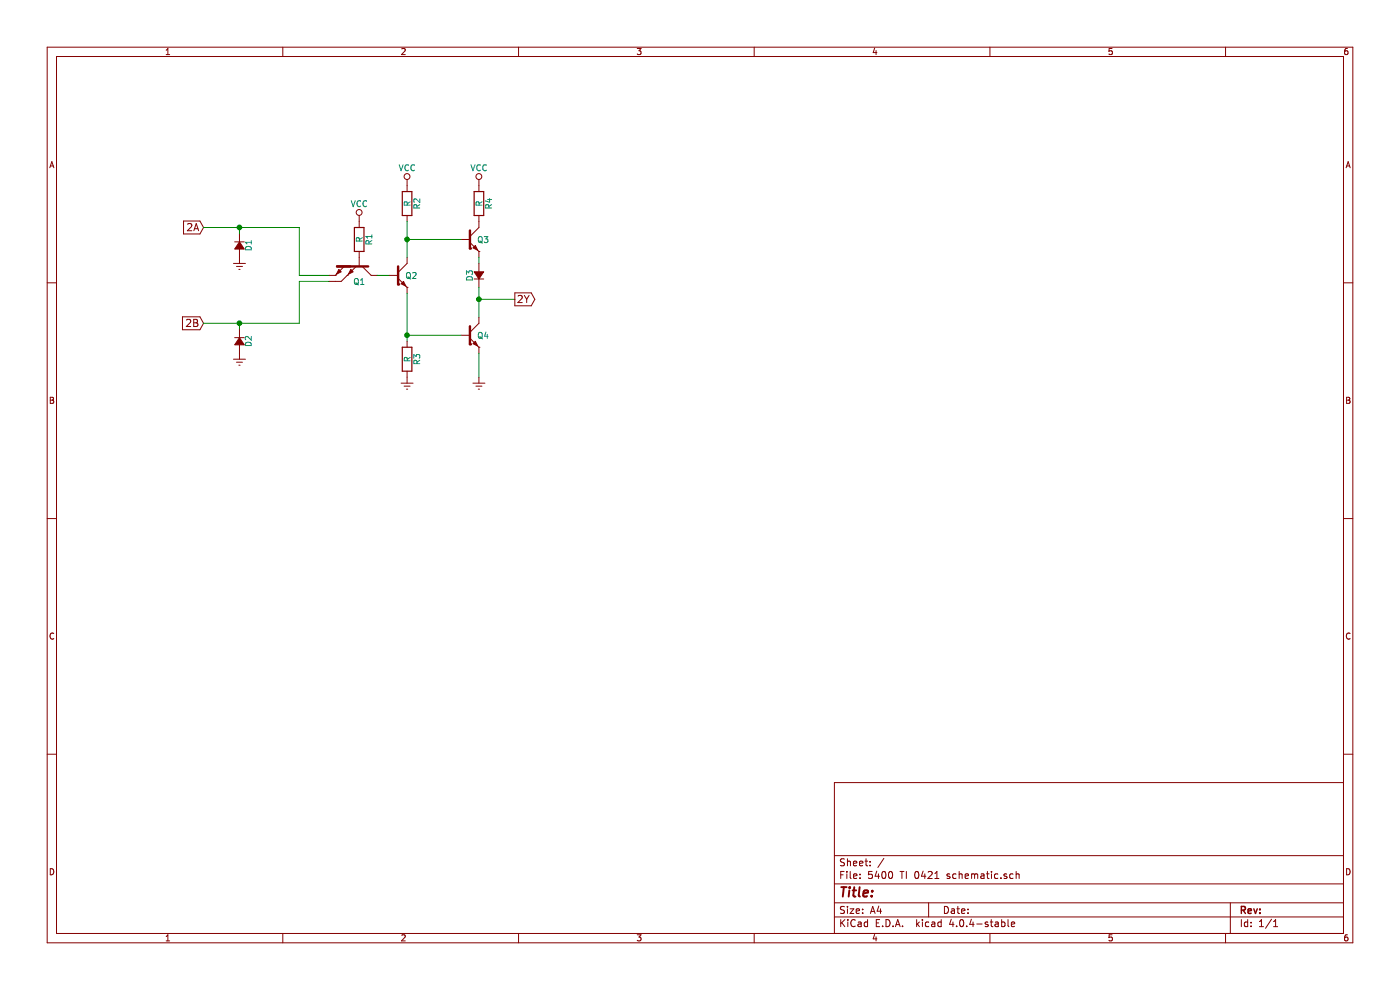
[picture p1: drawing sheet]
EESchema Schematic File Version 2
LIBS:power
LIBS:device
LIBS:transistors
LIBS:conn
LIBS:linear
LIBS:regul
LIBS:74xx
LIBS:cmos4000
LIBS:adc-dac
LIBS:memory
LIBS:xilinx
LIBS:microcontrollers
LIBS:dsp
LIBS:microchip
LIBS:analog_switches
LIBS:motorola
LIBS:texas
LIBS:intel
LIBS:audio
LIBS:interface
LIBS:digital-audio
LIBS:philips
LIBS:display
LIBS:cypress
LIBS:siliconi
LIBS:opto
LIBS:atmel
LIBS:contrib
LIBS:valves
LIBS:project5474
EELAYER 25 0
EELAYER END
$Descr A4 11693 8268
encoding utf-8
Sheet 1 1
Title ""
Date ""
Rev ""
Comp ""
Comment1 ""
Comment2 ""
Comment3 ""
Comment4 ""
$EndDescr
Text GLabel 1700 1900 0    60   Input ~ 0
2A
Text GLabel 1700 2700 0    60   Input ~ 0
2B
$Comp
L D_Small D1
U 1 1
P 2000 2050
F 0 "D1" H 1950 2130 50  0000 L CNN
F 1 "D_Small" H 1850 1970 50  0001 L CNN
F 2 "" V 2000 2050 50  0000 C CNN
F 3 "" V 2000 2050 50  0000 C CNN
	1    2000 2050
	0    1    1    0   
$EndComp
$Comp
L D_Small D2
U 1 1
P 2000 2850
F 0 "D2" H 1950 2930 50  0000 L CNN
F 1 "D_Small" H 1850 2770 50  0001 L CNN
F 2 "" V 2000 2850 50  0000 C CNN
F 3 "" V 2000 2850 50  0000 C CNN
	1    2000 2850
	0    1    1    0   
$EndComp
$Comp
L GNDREF #PWR?
U 1 1
P 2000 2150
F 0 "#PWR?" H 2000 1900 50  0001 C CNN
F 1 "GNDREF" H 2000 2000 50  0001 C CNN
F 2 "" H 2000 2150 50  0000 C CNN
F 3 "" H 2000 2150 50  0000 C CNN
	1    2000 2150
	1    0    0    -1  
$EndComp
$Comp
L GNDREF #PWR?
U 1 1
P 2000 2950
F 0 "#PWR?" H 2000 2700 50  0001 C CNN
F 1 "GNDREF" H 2000 2800 50  0001 C CNN
F 2 "" H 2000 2950 50  0000 C CNN
F 3 "" H 2000 2950 50  0000 C CNN
	1    2000 2950
	1    0    0    -1  
$EndComp
Wire Wire Line
	1700 1900 2500 1900
Wire Wire Line
	2000 1900 2000 1950
Connection ~ 2000 1900
Wire Wire Line
	1700 2700 2500 2700
Wire Wire Line
	2000 2700 2000 2750
Connection ~ 2000 2700
$Comp
L Q_NPN_double_emitter Q1
U 1 1
P 3000 2200
F 0 "Q1" V 3150 2250 50  0000 R CNN
F 1 "Q_NPN_double_emitter" H 3330 2530 50  0001 R CNN
F 2 "" H 3200 2300 50  0000 C CNN
F 3 "" H 3000 2200 50  0000 C CNN
	1    3000 2200
	0    1    1    0   
$EndComp
Wire Wire Line
	2500 1900 2500 2300
Wire Wire Line
	2500 2300 2750 2300
Wire Wire Line
	2500 2350 2750 2350
Wire Wire Line
	2500 2700 2500 2350
$Comp
L R R1
U 1 1
P 3000 2000
F 0 "R1" V 3080 2000 50  0000 C CNN
F 1 "R" V 3000 2000 50  0000 C CNN
F 2 "" V 2930 2000 50  0000 C CNN
F 3 "" H 3000 2000 50  0000 C CNN
	1    3000 2000
	1    0    0    -1  
$EndComp
$Comp
L VCC #PWR?
U 1 1
P 3000 1850
F 0 "#PWR?" H 3000 1700 50  0001 C CNN
F 1 "VCC" H 3000 2000 50  0000 C CNN
F 2 "" H 3000 1850 50  0000 C CNN
F 3 "" H 3000 1850 50  0000 C CNN
	1    3000 1850
	1    0    0    -1  
$EndComp
$Comp
L Q_NPN Q2
U 1 1
P 3300 2300
F 0 "Q2" H 3485 2300 50  0000 R CNN
F 1 "Q_NPN" H 3900 2250 50  0001 R CNN
F 2 "" H 3500 2400 50  0000 C CNN
F 3 "" H 3300 2300 50  0000 C CNN
	1    3300 2300
	1    0    0    -1  
$EndComp
Wire Wire Line
	3150 2300 3250 2300
$Comp
L Q_NPN Q3
U 1 1
P 3900 2000
F 0 "Q3" H 4085 2000 50  0000 R CNN
F 1 "Q_NPN" H 4500 1950 50  0001 R CNN
F 2 "" H 4100 2100 50  0000 C CNN
F 3 "" H 3900 2000 50  0000 C CNN
	1    3900 2000
	1    0    0    -1  
$EndComp
$Comp
L Q_NPN Q4
U 1 1
P 3900 2800
F 0 "Q4" H 4085 2800 50  0000 R CNN
F 1 "Q_NPN" H 4500 2750 50  0001 R CNN
F 2 "" H 4100 2900 50  0000 C CNN
F 3 "" H 3900 2800 50  0000 C CNN
	1    3900 2800
	1    0    0    -1  
$EndComp
$Comp
L GNDREF #PWR?
U 1 1
P 3400 3150
F 0 "#PWR?" H 3400 2900 50  0001 C CNN
F 1 "GNDREF" H 3400 3000 50  0001 C CNN
F 2 "" H 3400 3150 50  0000 C CNN
F 3 "" H 3400 3150 50  0000 C CNN
	1    3400 3150
	1    0    0    -1  
$EndComp
$Comp
L R R4
U 1 1
P 4000 1700
F 0 "R4" V 4080 1700 50  0000 C CNN
F 1 "R" V 4000 1700 50  0000 C CNN
F 2 "" V 3930 1700 50  0000 C CNN
F 3 "" H 4000 1700 50  0000 C CNN
	1    4000 1700
	1    0    0    -1  
$EndComp
$Comp
L VCC #PWR?
U 1 1
P 4000 1550
F 0 "#PWR?" H 4000 1400 50  0001 C CNN
F 1 "VCC" H 4000 1700 50  0000 C CNN
F 2 "" H 4000 1550 50  0000 C CNN
F 3 "" H 4000 1550 50  0000 C CNN
	1    4000 1550
	1    0    0    -1  
$EndComp
$Comp
L R R3
U 1 1
P 3400 3000
F 0 "R3" V 3480 3000 50  0000 C CNN
F 1 "R" V 3400 3000 50  0000 C CNN
F 2 "" V 3330 3000 50  0000 C CNN
F 3 "" H 3400 3000 50  0000 C CNN
	1    3400 3000
	1    0    0    -1  
$EndComp
Wire Wire Line
	3400 2450 3400 2850
Wire Wire Line
	3400 2800 3850 2800
$Comp
L GNDREF #PWR?
U 1 1
P 4000 3150
F 0 "#PWR?" H 4000 2900 50  0001 C CNN
F 1 "GNDREF" H 4000 3000 50  0001 C CNN
F 2 "" H 4000 3150 50  0000 C CNN
F 3 "" H 4000 3150 50  0000 C CNN
	1    4000 3150
	1    0    0    -1  
$EndComp
Wire Wire Line
	4000 2950 4000 3150
Connection ~ 3400 2800
$Comp
L R R2
U 1 1
P 3400 1700
F 0 "R2" V 3480 1700 50  0000 C CNN
F 1 "R" V 3400 1700 50  0000 C CNN
F 2 "" V 3330 1700 50  0000 C CNN
F 3 "" H 3400 1700 50  0000 C CNN
	1    3400 1700
	1    0    0    -1  
$EndComp
$Comp
L VCC #PWR?
U 1 1
P 3400 1550
F 0 "#PWR?" H 3400 1400 50  0001 C CNN
F 1 "VCC" H 3400 1700 50  0000 C CNN
F 2 "" H 3400 1550 50  0000 C CNN
F 3 "" H 3400 1550 50  0000 C CNN
	1    3400 1550
	1    0    0    -1  
$EndComp
Wire Wire Line
	3400 1850 3400 2150
Wire Wire Line
	3850 2000 3400 2000
Connection ~ 3400 2000
$Comp
L D_Small D3
U 1 1
P 4000 2300
F 0 "D3" H 3950 2380 50  0000 L CNN
F 1 "D_Small" H 3850 2220 50  0001 L CNN
F 2 "" V 4000 2300 50  0000 C CNN
F 3 "" V 4000 2300 50  0000 C CNN
	1    4000 2300
	0    -1   -1   0   
$EndComp
Wire Wire Line
	4000 2150 4000 2200
Wire Wire Line
	4000 2400 4000 2650
Wire Wire Line
	4000 2500 4300 2500
Connection ~ 4000 2500
Text GLabel 4300 2500 2    60   Output ~ 0
2Y
$EndSCHEMATC
